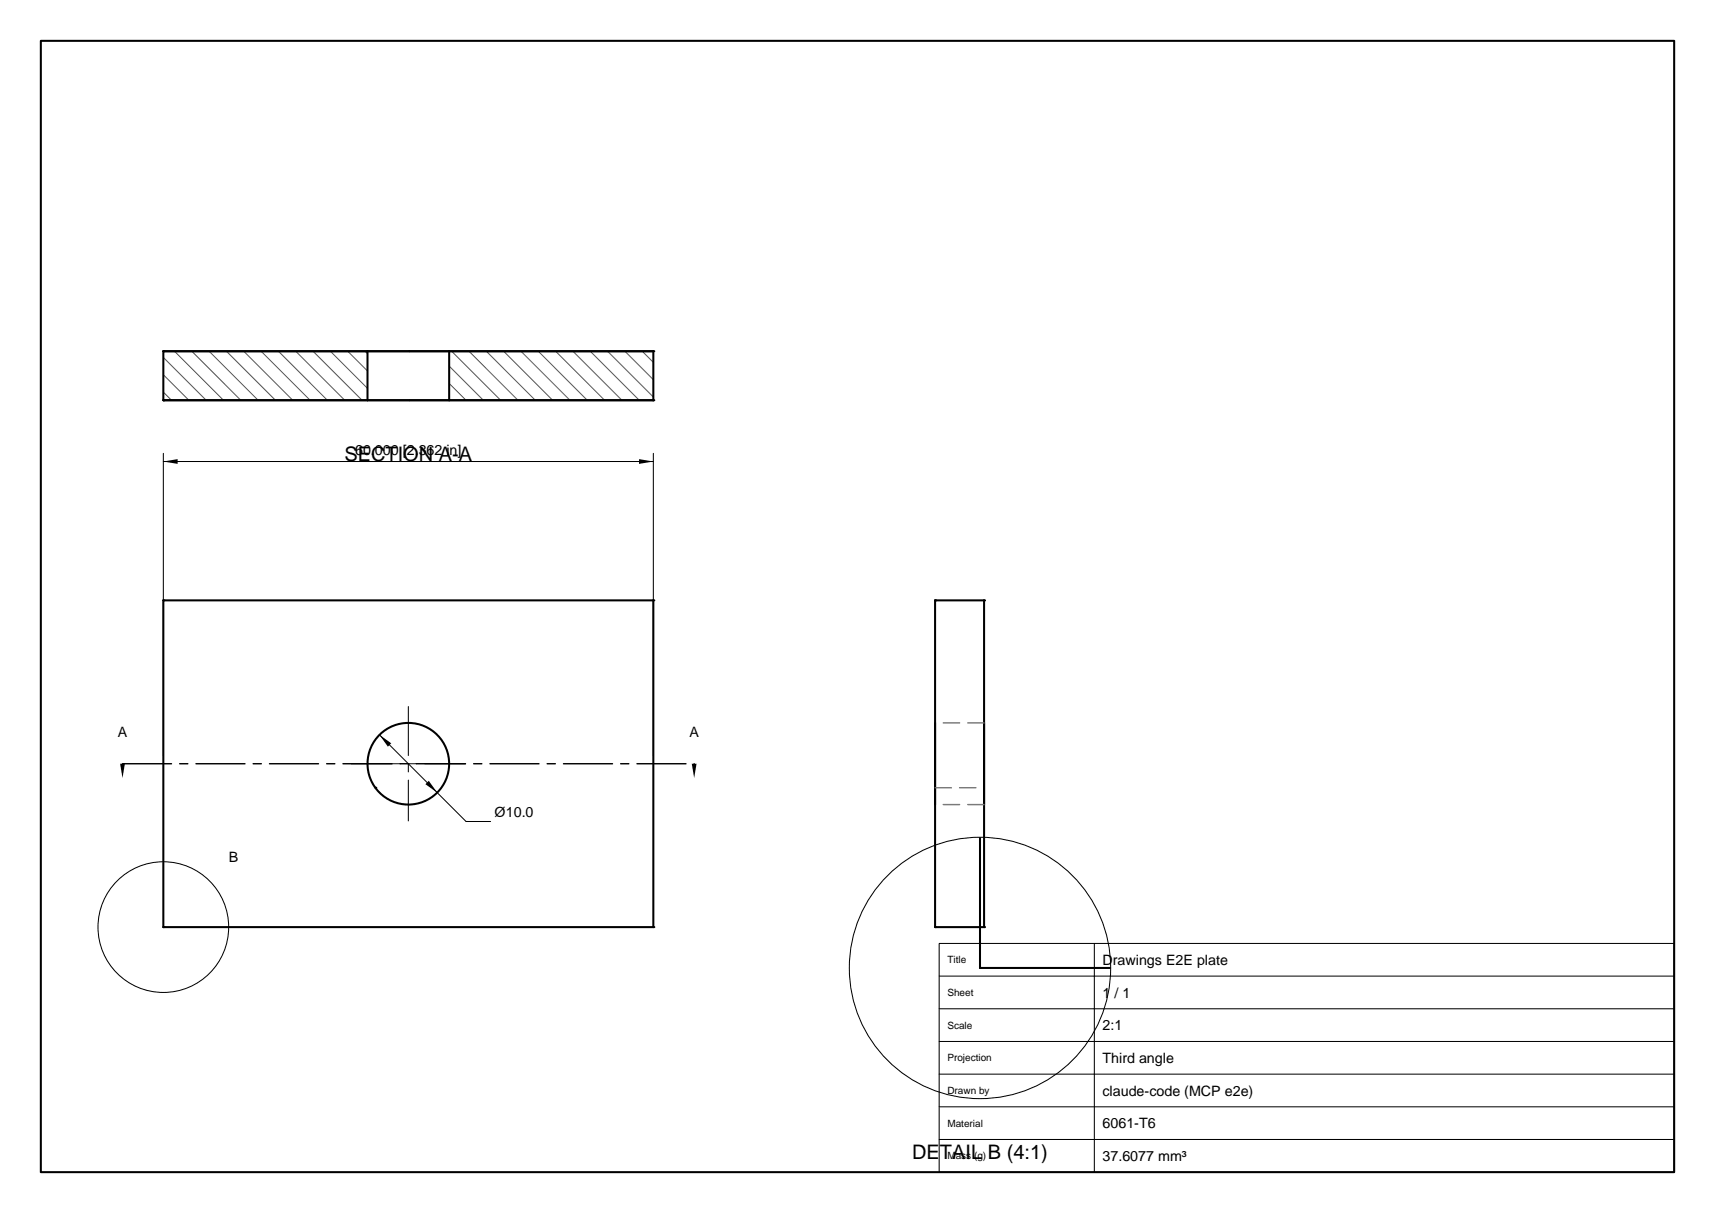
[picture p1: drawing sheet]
<svg xmlns="http://www.w3.org/2000/svg" width="420mm" height="297mm" viewBox="0 0 420 297" stroke-linecap="round" stroke-linejoin="round" font-family="sans-serif">
<g fill="none" stroke="#000" stroke-width=".5">
<path d="M10 10h400v277h-400zM40 86h120v12h-120zM90 86v12M110 86v12M40 147h120v80h-120zM229 147h12v80h-12zM240 205v32h32.1"/>
<circle cx="100" cy="187" r="10"/>
</g>
<g fill="#000">
<path d="M40 113l3.5-.6v1.2zM156.5 112.4l3.5 .6-3.5 .6zM92.9 179.9l2.9 2.1-.8 .8zM29.4 187h1.2l-.6 3.5zM104.2 192l.8-.8 2.1 2.9zM169.4 187h1.2l-.6 3.5z"/>
<circle cx="40" cy="86" r=".25"/>
<circle cx="40" cy="98" r=".25"/>
<circle cx="160" cy="98" r=".25"/>
<circle cx="160" cy="86" r=".25"/>
<circle cx="40" cy="147" r=".25"/>
<circle cx="160" cy="147" r=".25"/>
<circle cx="229" cy="147" r=".25"/>
<circle cx="241" cy="147" r=".25"/>
<circle cx="91.9" cy="192.9" r=".25"/>
<circle cx="40" cy="227" r=".25"/>
<circle cx="160" cy="227" r=".25"/>
<circle cx="229" cy="227" r=".25"/>
<circle cx="240" cy="237" r=".25"/>
<circle cx="241" cy="227" r=".25"/>
</g>
<g fill="none" stroke="#000" stroke-width=".25">
<path d="M40 111v74M40 113h120M160 111v74M92.9 179.9l21.2 21.2h6M230 231h180v56h-180zM230 239h180M268 231v56M230 247h180M230 255h180M230 263h180M230 271h180M230 279h180"/>
<circle cx="40" cy="227" r="16"/>
<circle cx="240" cy="237" r="32"/>
</g>
<path d="M100 173v28M86 187h28" fill="none" stroke="#000" stroke-width=".25" stroke-dasharray="12 2 2 2"/>
<path d="M30 187h140" fill="none" stroke="#000" stroke-width=".35" stroke-dasharray="12 2 2 2"/>
<path d="M241 177h-12M229 192.9h12M241 197h-12" fill="none" stroke="#737373" stroke-width=".35" stroke-dasharray="4 2"/>
<g fill="none" stroke="#595959" stroke-width=".25">
<path d="M40 96l2 2M40 91.8l6.2 6.2M40 87.5l10.5 10.5M42.7 86l12 12M47 86l12 12M51.2 86l12 12M55.5 86l12 12M59.7 86l12 12M63.9 86l12 12M68.2 86l12 12M72.4 86l12 12M76.7 86l12 12"/>
<path d="M80.9 86l9.1 9.1M85.2 86l4.8 4.8M89.4 86l.6 .6M110 93.9l4.1 4.1M110 89.6l8.4 8.4M110.6 86l12 12M114.9 86l12 12M119.1 86l12 12M123.3 86l12 12M127.6 86l12 12M131.8 86l12 12M136.1 86l12 12"/>
<path d="M140.3 86l12 12M144.6 86l12 12M148.8 86l11.2 11.2M153 86l7 7M157.3 86l2.7 2.7"/>
</g>
<g font-size="4.9">
<text x="84.3" y="112.9">SECTION A-A</text>
<text x="223.4" y="283.9">DETAIL B (4:1)</text>
</g>
<g font-size="3.5">
<text x="87" y="111.5">60.000 [2.362 in]</text>
<text x="28.8" y="180.6">A</text>
<text x="168.8" y="180.6">A</text>
<text x="121.1" y="200.1">Ø10.0</text>
<text x="56" y="211">B</text>
<text x="270" y="236.3">Drawings E2E plate</text>
<text x="270" y="244.3">1 / 1</text>
<text x="270" y="252.3">2:1</text>
<text x="270" y="260.3">Third angle</text>
<text x="270" y="268.3">claude-code (MCP e2e)</text>
<text x="270" y="276.3">6061-T6</text>
<text x="270" y="284.3">37.6077 mm³</text>
</g>
<g font-size="2.5">
<text x="232" y="235.9">Title</text>
<text x="232" y="243.9">Sheet</text>
<text x="232" y="251.9">Scale</text>
<text x="232" y="259.9">Projection</text>
<text x="232" y="267.9">Drawn by</text>
<text x="232" y="275.9">Material</text>
<text x="232" y="283.9">Mass (g)</text>
</g>
</svg>
